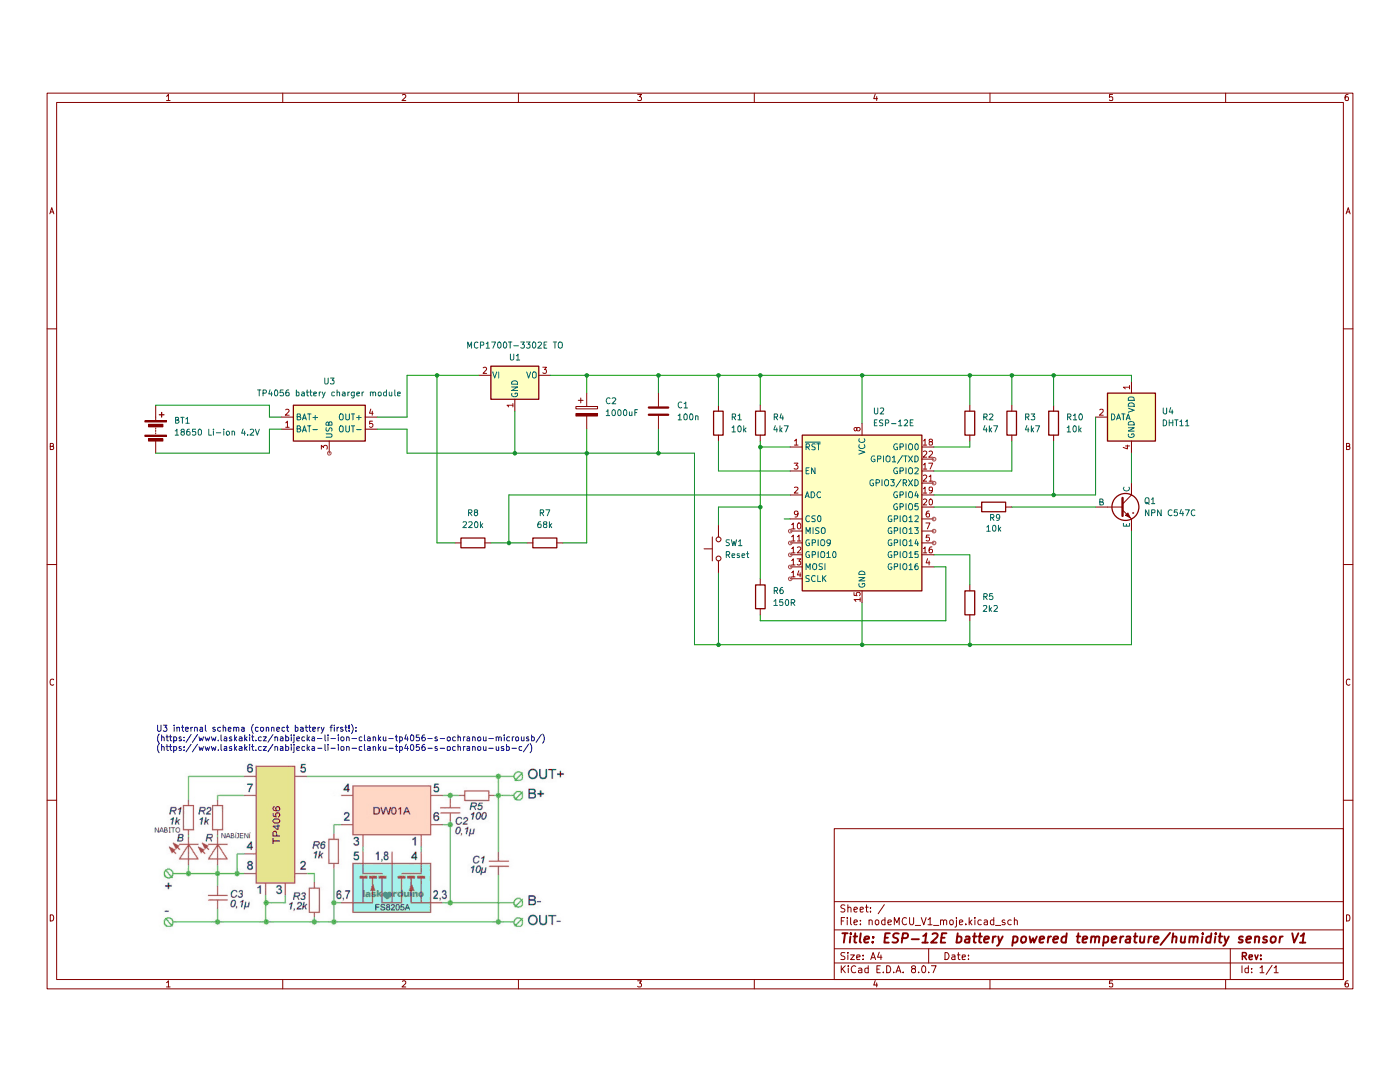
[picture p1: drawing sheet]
(kicad_sch
 (version 20231120)
 (generator "eeschema")
 (generator_version "8.0")
 (paper "A4")
 (title_block
  (title "ESP-12E battery powered temperature/humidity sensor V1"))
 (lib_symbols
  (symbol "Device:Battery"
   (pin_numbers hide)
   (pin_names
    (offset 0) hide) (exclude_from_sim no) (in_bom yes) (on_board yes)
   (property "Reference" "BT" (at 2.54 2.54 0) (effects (font (size 1.27 1.27)) (justify left)))
   (property "Value" "Battery" (at 2.54 0 0) (effects (font (size 1.27 1.27)) (justify left)))
   (property "Footprint" "" (at 0 1.524 90) (effects (font (size 1.27 1.27)) (hide yes)))
   (property "Datasheet" "~" (at 0 1.524 90) (effects (font (size 1.27 1.27)) (hide yes)))
   (property "Description" "Multiple-cell battery" (at 0 0 0) (effects (font (size 1.27 1.27)) (hide yes)))
   (symbol "Battery_0_1"
    (rectangle (start -2.286 -1.27) (end 2.286 -1.524) (stroke (width 0) (type default)) (fill (type outline)))
    (rectangle (start -2.286 1.778) (end 2.286 1.524) (stroke (width 0) (type default)) (fill (type outline)))
    (rectangle (start -1.524 -2.032) (end 1.524 -2.54) (stroke (width 0) (type default)) (fill (type outline)))
    (rectangle (start -1.524 1.016) (end 1.524 0.508) (stroke (width 0) (type default)) (fill (type outline)))
    (polyline (pts (xy 0 -1.016) (xy 0 -0.762)) (stroke (width 0) (type default)) (fill (type none)))
    (polyline (pts (xy 0 -0.508) (xy 0 -0.254)) (stroke (width 0) (type default)) (fill (type none)))
    (polyline (pts (xy 0 0) (xy 0 0.254)) (stroke (width 0) (type default)) (fill (type none)))
    (polyline (pts (xy 0 1.778) (xy 0 2.54)) (stroke (width 0) (type default)) (fill (type none)))
    (polyline (pts (xy 0.762 3.048) (xy 1.778 3.048)) (stroke (width 0.254) (type default)) (fill (type none)))
    (polyline (pts (xy 1.27 3.556) (xy 1.27 2.54)) (stroke (width 0.254) (type default)) (fill (type none))))
   (symbol "Battery_1_1"
    (pin passive line (at 0 5.08 270) (length 2.54) (name "+" (effects (font (size 1.27 1.27)))) (number "1" (effects (font (size 1.27 1.27)))))
    (pin passive line (at 0 -5.08 90) (length 2.54) (name "-" (effects (font (size 1.27 1.27)))) (number "2" (effects (font (size 1.27 1.27)))))))
  (symbol "Device:C"
   (pin_numbers hide)
   (pin_names
    (offset 0.254)) (exclude_from_sim no) (in_bom yes) (on_board yes)
   (property "Reference" "C" (at 0.635 2.54 0) (effects (font (size 1.27 1.27)) (justify left)))
   (property "Value" "C" (at 0.635 -2.54 0) (effects (font (size 1.27 1.27)) (justify left)))
   (property "Footprint" "" (at 0.9652 -3.81 0) (effects (font (size 1.27 1.27)) (hide yes)))
   (property "Datasheet" "~" (at 0 0 0) (effects (font (size 1.27 1.27)) (hide yes)))
   (property "Description" "Unpolarized capacitor" (at 0 0 0) (effects (font (size 1.27 1.27)) (hide yes)))
   (symbol "C_0_1"
    (polyline (pts (xy -2.032 -0.762) (xy 2.032 -0.762)) (stroke (width 0.508) (type default)) (fill (type none)))
    (polyline (pts (xy -2.032 0.762) (xy 2.032 0.762)) (stroke (width 0.508) (type default)) (fill (type none))))
   (symbol "C_1_1"
    (pin passive line (at 0 3.81 270) (length 2.794) (name "~" (effects (font (size 1.27 1.27)))) (number "1" (effects (font (size 1.27 1.27)))))
    (pin passive line (at 0 -3.81 90) (length 2.794) (name "~" (effects (font (size 1.27 1.27)))) (number "2" (effects (font (size 1.27 1.27)))))))
  (symbol "Device:C_Polarized"
   (pin_numbers hide)
   (pin_names
    (offset 0.254)) (exclude_from_sim no) (in_bom yes) (on_board yes)
   (property "Reference" "C" (at 0.635 2.54 0) (effects (font (size 1.27 1.27)) (justify left)))
   (property "Value" "C_Polarized" (at 0.635 -2.54 0) (effects (font (size 1.27 1.27)) (justify left)))
   (property "Footprint" "" (at 0.9652 -3.81 0) (effects (font (size 1.27 1.27)) (hide yes)))
   (property "Datasheet" "~" (at 0 0 0) (effects (font (size 1.27 1.27)) (hide yes)))
   (property "Description" "Polarized capacitor" (at 0 0 0) (effects (font (size 1.27 1.27)) (hide yes)))
   (symbol "C_Polarized_0_1"
    (rectangle (start -2.286 0.508) (end 2.286 1.016) (stroke (width 0) (type default)) (fill (type none)))
    (polyline (pts (xy -1.778 2.286) (xy -0.762 2.286)) (stroke (width 0) (type default)) (fill (type none)))
    (polyline (pts (xy -1.27 2.794) (xy -1.27 1.778)) (stroke (width 0) (type default)) (fill (type none)))
    (rectangle (start 2.286 -0.508) (end -2.286 -1.016) (stroke (width 0) (type default)) (fill (type outline))))
   (symbol "C_Polarized_1_1"
    (pin passive line (at 0 3.81 270) (length 2.794) (name "~" (effects (font (size 1.27 1.27)))) (number "1" (effects (font (size 1.27 1.27)))))
    (pin passive line (at 0 -3.81 90) (length 2.794) (name "~" (effects (font (size 1.27 1.27)))) (number "2" (effects (font (size 1.27 1.27)))))))
  (symbol "Device:R"
   (pin_numbers hide)
   (pin_names
    (offset 0)) (exclude_from_sim no) (in_bom yes) (on_board yes)
   (property "Reference" "R" (at 2.032 0 90) (effects (font (size 1.27 1.27))))
   (property "Value" "R" (at 0 0 90) (effects (font (size 1.27 1.27))))
   (property "Footprint" "" (at -1.778 0 90) (effects (font (size 1.27 1.27)) (hide yes)))
   (property "Datasheet" "~" (at 0 0 0) (effects (font (size 1.27 1.27)) (hide yes)))
   (property "Description" "Resistor" (at 0 0 0) (effects (font (size 1.27 1.27)) (hide yes)))
   (symbol "R_0_1"
    (rectangle (start -1.016 -2.54) (end 1.016 2.54) (stroke (width 0.254) (type default)) (fill (type none))))
   (symbol "R_1_1"
    (pin passive line (at 0 3.81 270) (length 1.27) (name "~" (effects (font (size 1.27 1.27)))) (number "1" (effects (font (size 1.27 1.27)))))
    (pin passive line (at 0 -3.81 90) (length 1.27) (name "~" (effects (font (size 1.27 1.27)))) (number "2" (effects (font (size 1.27 1.27)))))))
  (symbol "RF_Module:ESP-12E" (exclude_from_sim no) (in_bom yes) (on_board yes)
   (property "Reference" "U" (at -12.7 19.05 0) (effects (font (size 1.27 1.27)) (justify left)))
   (property "Value" "ESP-12E" (at 12.7 19.05 0) (effects (font (size 1.27 1.27)) (justify right)))
   (property "Footprint" "RF_Module:ESP-12E" (at 0 0 0) (effects (font (size 1.27 1.27)) (hide yes)))
   (property "Datasheet" "http://wiki.ai-thinker.com/_media/esp8266/esp8266_series_modules_user_manual_v1.1.pdf" (at -8.89 2.54 0) (effects (font (size 1.27 1.27)) (hide yes)))
   (property "Description" "802.11 b/g/n Wi-Fi Module" (at 0 0 0) (effects (font (size 1.27 1.27)) (hide yes)))
   (symbol "ESP-12E_0_1"
    (rectangle (start -12.7 17.78) (end 12.7 -15.24) (stroke (width 0.254) (type default)) (fill (type background))))
   (symbol "ESP-12E_1_1"
    (pin input line (at -15.24 15.24 0) (length 2.54) (name "~{RST}" (effects (font (size 1.27 1.27)))) (number "1" (effects (font (size 1.27 1.27)))))
    (pin bidirectional line (at -15.24 -2.54 0) (length 2.54) (name "MISO" (effects (font (size 1.27 1.27)))) (number "10" (effects (font (size 1.27 1.27)))))
    (pin bidirectional line (at -15.24 -5.08 0) (length 2.54) (name "GPIO9" (effects (font (size 1.27 1.27)))) (number "11" (effects (font (size 1.27 1.27)))))
    (pin bidirectional line (at -15.24 -7.62 0) (length 2.54) (name "GPIO10" (effects (font (size 1.27 1.27)))) (number "12" (effects (font (size 1.27 1.27)))))
    (pin bidirectional line (at -15.24 -10.16 0) (length 2.54) (name "MOSI" (effects (font (size 1.27 1.27)))) (number "13" (effects (font (size 1.27 1.27)))))
    (pin bidirectional line (at -15.24 -12.7 0) (length 2.54) (name "SCLK" (effects (font (size 1.27 1.27)))) (number "14" (effects (font (size 1.27 1.27)))))
    (pin power_in line (at 0 -17.78 90) (length 2.54) (name "GND" (effects (font (size 1.27 1.27)))) (number "15" (effects (font (size 1.27 1.27)))))
    (pin bidirectional line (at 15.24 -7.62 180) (length 2.54) (name "GPIO15" (effects (font (size 1.27 1.27)))) (number "16" (effects (font (size 1.27 1.27)))))
    (pin bidirectional line (at 15.24 10.16 180) (length 2.54) (name "GPIO2" (effects (font (size 1.27 1.27)))) (number "17" (effects (font (size 1.27 1.27)))))
    (pin bidirectional line (at 15.24 15.24 180) (length 2.54) (name "GPIO0" (effects (font (size 1.27 1.27)))) (number "18" (effects (font (size 1.27 1.27)))))
    (pin bidirectional line (at 15.24 5.08 180) (length 2.54) (name "GPIO4" (effects (font (size 1.27 1.27)))) (number "19" (effects (font (size 1.27 1.27)))))
    (pin input line (at -15.24 5.08 0) (length 2.54) (name "ADC" (effects (font (size 1.27 1.27)))) (number "2" (effects (font (size 1.27 1.27)))))
    (pin bidirectional line (at 15.24 2.54 180) (length 2.54) (name "GPIO5" (effects (font (size 1.27 1.27)))) (number "20" (effects (font (size 1.27 1.27)))))
    (pin bidirectional line (at 15.24 7.62 180) (length 2.54) (name "GPIO3/RXD" (effects (font (size 1.27 1.27)))) (number "21" (effects (font (size 1.27 1.27)))))
    (pin bidirectional line (at 15.24 12.7 180) (length 2.54) (name "GPIO1/TXD" (effects (font (size 1.27 1.27)))) (number "22" (effects (font (size 1.27 1.27)))))
    (pin input line (at -15.24 10.16 0) (length 2.54) (name "EN" (effects (font (size 1.27 1.27)))) (number "3" (effects (font (size 1.27 1.27)))))
    (pin bidirectional line (at 15.24 -10.16 180) (length 2.54) (name "GPIO16" (effects (font (size 1.27 1.27)))) (number "4" (effects (font (size 1.27 1.27)))))
    (pin bidirectional line (at 15.24 -5.08 180) (length 2.54) (name "GPIO14" (effects (font (size 1.27 1.27)))) (number "5" (effects (font (size 1.27 1.27)))))
    (pin bidirectional line (at 15.24 0 180) (length 2.54) (name "GPIO12" (effects (font (size 1.27 1.27)))) (number "6" (effects (font (size 1.27 1.27)))))
    (pin bidirectional line (at 15.24 -2.54 180) (length 2.54) (name "GPIO13" (effects (font (size 1.27 1.27)))) (number "7" (effects (font (size 1.27 1.27)))))
    (pin power_in line (at 0 20.32 270) (length 2.54) (name "VCC" (effects (font (size 1.27 1.27)))) (number "8" (effects (font (size 1.27 1.27)))))
    (pin input line (at -15.24 0 0) (length 2.54) (name "CS0" (effects (font (size 1.27 1.27)))) (number "9" (effects (font (size 1.27 1.27)))))))
  (symbol "Regulator_Linear:MCP1700x-330xxTO"
   (pin_names
    (offset 0.254)) (exclude_from_sim no) (in_bom yes) (on_board yes)
   (property "Reference" "U" (at -3.81 -3.175 0) (effects (font (size 1.27 1.27))))
   (property "Value" "MCP1700x-330xxTO" (at 0 -3.175 0) (effects (font (size 1.27 1.27)) (justify left)))
   (property "Footprint" "Package_TO_SOT_THT:TO-92_Inline" (at 0 -5.08 0) (effects (font (size 1.27 1.27)
    (italic yes)) (hide yes)))
   (property "Datasheet" "http://ww1.microchip.com/downloads/en/DeviceDoc/20001826D.pdf" (at 0 0 0) (effects (font (size 1.27 1.27)) (hide yes)))
   (property "Description" "250mA Low Quiscent Current LDO, 3.3V output, TO-92" (at 0 0 0) (effects (font (size 1.27 1.27)) (hide yes)))
   (symbol "MCP1700x-330xxTO_0_1"
    (rectangle (start -5.08 5.08) (end 5.08 -1.905) (stroke (width 0.254) (type default)) (fill (type background))))
   (symbol "MCP1700x-330xxTO_1_1"
    (pin power_in line (at 0 7.62 270) (length 2.54) (name "GND" (effects (font (size 1.27 1.27)))) (number "1" (effects (font (size 1.27 1.27)))))
    (pin power_in line (at -7.62 0 0) (length 2.54) (name "VI" (effects (font (size 1.27 1.27)))) (number "2" (effects (font (size 1.27 1.27)))))
    (pin power_out line (at 7.62 0 180) (length 2.54) (name "VO" (effects (font (size 1.27 1.27)))) (number "3" (effects (font (size 1.27 1.27)))))))
  (symbol "Sensor:DHT11" (exclude_from_sim no) (in_bom yes) (on_board yes)
   (property "Reference" "U" (at -3.81 6.35 0) (effects (font (size 1.27 1.27))))
   (property "Value" "DHT11" (at 3.81 6.35 0) (effects (font (size 1.27 1.27))))
   (property "Footprint" "Sensor:Aosong_DHT11_5.5x12.0_P2.54mm" (at 0 -10.16 0) (effects (font (size 1.27 1.27)) (hide yes)))
   (property "Datasheet" "http://akizukidenshi.com/download/ds/aosong/DHT11.pdf" (at 3.81 6.35 0) (effects (font (size 1.27 1.27)) (hide yes)))
   (property "Description" "3.3V to 5.5V, temperature and humidity module, DHT11" (at 0 0 0) (effects (font (size 1.27 1.27)) (hide yes)))
   (symbol "DHT11_0_1"
    (rectangle (start -5.08 5.08) (end 5.08 -5.08) (stroke (width 0.254) (type default)) (fill (type background))))
   (symbol "DHT11_1_1"
    (pin power_in line (at 0 7.62 270) (length 2.54) (name "VDD" (effects (font (size 1.27 1.27)))) (number "1" (effects (font (size 1.27 1.27)))))
    (pin bidirectional line (at 7.62 0 180) (length 2.54) (name "DATA" (effects (font (size 1.27 1.27)))) (number "2" (effects (font (size 1.27 1.27)))))
    (pin no_connect line (at -5.08 0 0) (length 2.54) hide (name "NC" (effects (font (size 1.27 1.27)))) (number "3" (effects (font (size 1.27 1.27)))))
    (pin power_in line (at 0 -7.62 90) (length 2.54) (name "GND" (effects (font (size 1.27 1.27)))) (number "4" (effects (font (size 1.27 1.27)))))))
  (symbol "Simulation_SPICE:NPN"
   (pin_numbers hide)
   (pin_names
    (offset 0)) (exclude_from_sim no) (in_bom yes) (on_board yes)
   (property "Reference" "Q" (at -2.54 7.62 0) (effects (font (size 1.27 1.27))))
   (property "Value" "NPN" (at -2.54 5.08 0) (effects (font (size 1.27 1.27))))
   (property "Footprint" "" (at 63.5 0 0) (effects (font (size 1.27 1.27)) (hide yes)))
   (property "Datasheet" "https://ngspice.sourceforge.io/docs/ngspice-html-manual/manual.xhtml#cha_BJTs" (at 63.5 0 0) (effects (font (size 1.27 1.27)) (hide yes)))
   (property "Description" "Bipolar transistor symbol for simulation only, substrate tied to the emitter" (at 0 0 0) (effects (font (size 1.27 1.27)) (hide yes)))
   (property "Sim.Device" "NPN" (at 0 0 0) (effects (font (size 1.27 1.27)) (hide yes)))
   (property "Sim.Type" "GUMMELPOON" (at 0 0 0) (effects (font (size 1.27 1.27)) (hide yes)))
   (property "Sim.Pins" "1=C 2=B 3=E" (at 0 0 0) (effects (font (size 1.27 1.27)) (hide yes)))
   (symbol "NPN_0_1"
    (polyline (pts (xy -2.54 0) (xy 0.635 0)) (stroke (width 0.1524) (type default)) (fill (type none)))
    (polyline (pts (xy 0.635 0.635) (xy 2.54 2.54)) (stroke (width 0) (type default)) (fill (type none)))
    (polyline (pts (xy 2.794 -1.27) (xy 2.794 -1.27)) (stroke (width 0.1524) (type default)) (fill (type none)))
    (polyline (pts (xy 2.794 -1.27) (xy 2.794 -1.27)) (stroke (width 0.1524) (type default)) (fill (type none)))
    (polyline (pts (xy 0.635 -0.635) (xy 2.54 -2.54) (xy 2.54 -2.54)) (stroke (width 0) (type default)) (fill (type none)))
    (polyline (pts (xy 0.635 1.905) (xy 0.635 -1.905) (xy 0.635 -1.905)) (stroke (width 0.508) (type default)) (fill (type none)))
    (polyline (pts (xy 1.27 -1.778) (xy 1.778 -1.27) (xy 2.286 -2.286) (xy 1.27 -1.778) (xy 1.27 -1.778)) (stroke (width 0) (type default)) (fill (type outline)))
    (circle (center 1.27 0) (radius 2.8194) (stroke (width 0.254) (type default)) (fill (type none))))
   (symbol "NPN_1_1"
    (pin open_collector line (at 2.54 5.08 270) (length 2.54) (name "C" (effects (font (size 1.27 1.27)))) (number "1" (effects (font (size 1.27 1.27)))))
    (pin input line (at -5.08 0 0) (length 2.54) (name "B" (effects (font (size 1.27 1.27)))) (number "2" (effects (font (size 1.27 1.27)))))
    (pin open_emitter line (at 2.54 -5.08 90) (length 2.54) (name "E" (effects (font (size 1.27 1.27)))) (number "3" (effects (font (size 1.27 1.27)))))))
  (symbol "Switch:SW_Push"
   (pin_numbers hide)
   (pin_names
    (offset 1.016) hide) (exclude_from_sim no) (in_bom yes) (on_board yes)
   (property "Reference" "SW" (at 1.27 2.54 0) (effects (font (size 1.27 1.27)) (justify left)))
   (property "Value" "SW_Push" (at 0 -1.524 0) (effects (font (size 1.27 1.27))))
   (property "Footprint" "" (at 0 5.08 0) (effects (font (size 1.27 1.27)) (hide yes)))
   (property "Datasheet" "~" (at 0 5.08 0) (effects (font (size 1.27 1.27)) (hide yes)))
   (property "Description" "Push button switch, generic, two pins" (at 0 0 0) (effects (font (size 1.27 1.27)) (hide yes)))
   (symbol "SW_Push_0_1"
    (circle (center -2.032 0) (radius 0.508) (stroke (width 0) (type default)) (fill (type none)))
    (polyline (pts (xy 0 1.27) (xy 0 3.048)) (stroke (width 0) (type default)) (fill (type none)))
    (polyline (pts (xy 2.54 1.27) (xy -2.54 1.27)) (stroke (width 0) (type default)) (fill (type none)))
    (circle (center 2.032 0) (radius 0.508) (stroke (width 0) (type default)) (fill (type none)))
    (pin passive line (at -5.08 0 0) (length 2.54) (name "1" (effects (font (size 1.27 1.27)))) (number "1" (effects (font (size 1.27 1.27)))))
    (pin passive line (at 5.08 0 180) (length 2.54) (name "2" (effects (font (size 1.27 1.27)))) (number "2" (effects (font (size 1.27 1.27)))))))
  (symbol "modules:TP4056 battery charger module" (exclude_from_sim no) (in_bom yes) (on_board yes)
   (property "Reference" "U" (at 0 7.62 0) (effects (font (size 1.27 1.27))))
   (property "Value" "TP4056 battery charger module" (at 0 5.08 0) (effects (font (size 1.27 1.27))))
   (property "Footprint" "" (at -2.54 2.54 0) (effects (font (size 1.27 1.27)) (hide yes)))
   (property "Datasheet" "" (at 13.97 10.16 0) (effects (font (size 1.27 1.27)) (hide yes)))
   (property "Description" "" (at 0.254 -14.986 0) (effects (font (size 1.27 1.27)) (hide yes)))
   (symbol "TP4056 battery charger module_1_1"
    (rectangle (start -7.62 2.54) (end 7.62 -5.08) (stroke (width 0.254) (type default)) (fill (type background)))
    (pin input line (at -10.16 -2.54 0) (length 2.54) (name "BAT-" (effects (font (size 1.27 1.27)))) (number "1" (effects (font (size 1.27 1.27)))))
    (pin power_in line (at -10.16 0 0) (length 2.54) (name "BAT+" (effects (font (size 1.27 1.27)))) (number "2" (effects (font (size 1.27 1.27)))))
    (pin power_in line (at 0 -7.62 90) (length 2.54) (name "USB" (effects (font (size 1.27 1.27)))) (number "3" (effects (font (size 1.27 1.27)))))
    (pin power_out line (at 10.16 0 180) (length 2.54) (name "OUT+" (effects (font (size 1.27 1.27)))) (number "4" (effects (font (size 1.27 1.27)))))
    (pin power_out line (at 10.16 -2.54 180) (length 2.54) (name "OUT-" (effects (font (size 1.27 1.27)))) (number "5" (effects (font (size 1.27 1.27))))))))
 (junction
  (at 182.88 69.85)
  (diameter 0)
  (color 0 0 0 0))
 (junction
  (at 161.29 97.79)
  (diameter 0)
  (color 0 0 0 0))
 (junction
  (at 152.4 69.85)
  (diameter 0)
  (color 0 0 0 0))
 (junction
  (at 139.7 69.85)
  (diameter 0)
  (color 0 0 0 0))
 (junction
  (at 92.71 69.85)
  (diameter 0)
  (color 0 0 0 0))
 (junction
  (at 223.52 95.25)
  (diameter 0)
  (color 0 0 0 0))
 (junction
  (at 161.29 85.09)
  (diameter 0)
  (color 0 0 0 0))
 (junction
  (at 161.29 69.85)
  (diameter 0)
  (color 0 0 0 0))
 (junction
  (at 124.46 69.85)
  (diameter 0)
  (color 0 0 0 0))
 (junction
  (at 205.74 127)
  (diameter 0)
  (color 0 0 0 0))
 (junction
  (at 182.88 127)
  (diameter 0)
  (color 0 0 0 0))
 (junction
  (at 124.46 86.36)
  (diameter 0)
  (color 0 0 0 0))
 (junction
  (at 107.95 105.41)
  (diameter 0)
  (color 0 0 0 0))
 (junction
  (at 152.4 127)
  (diameter 0)
  (color 0 0 0 0))
 (junction
  (at 139.7 86.36)
  (diameter 0)
  (color 0 0 0 0))
 (junction
  (at 205.74 69.85)
  (diameter 0)
  (color 0 0 0 0))
 (junction
  (at 214.63 69.85)
  (diameter 0)
  (color 0 0 0 0))
 (junction
  (at 223.52 69.85)
  (diameter 0)
  (color 0 0 0 0))
 (junction
  (at 109.22 86.36)
  (diameter 0)
  (color 0 0 0 0))
 (wire
  (pts (xy 161.29 69.85) (xy 161.29 76.2))
  (stroke (width 0) (type default)))
 (wire
  (pts (xy 182.88 69.85) (xy 205.74 69.85))
  (stroke (width 0) (type default)))
 (wire
  (pts (xy 104.14 105.41) (xy 107.95 105.41))
  (stroke (width 0) (type default)))
 (wire
  (pts (xy 124.46 86.36) (xy 139.7 86.36))
  (stroke (width 0) (type default)))
 (wire
  (pts (xy 240.03 69.85) (xy 240.03 71.12))
  (stroke (width 0) (type default)))
 (wire
  (pts (xy 182.88 127) (xy 205.74 127))
  (stroke (width 0) (type default)))
 (wire
  (pts (xy 223.52 83.82) (xy 223.52 95.25))
  (stroke (width 0) (type default)))
 (wire
  (pts (xy 86.36 78.74) (xy 80.01 78.74))
  (stroke (width 0) (type default)))
 (wire
  (pts (xy 205.74 107.95) (xy 205.74 114.3))
  (stroke (width 0) (type default)))
 (wire
  (pts (xy 80.01 81.28) (xy 86.36 81.28))
  (stroke (width 0) (type default)))
 (wire
  (pts (xy 161.29 121.92) (xy 200.66 121.92))
  (stroke (width 0) (type default)))
 (wire
  (pts (xy 86.36 86.36) (xy 109.22 86.36))
  (stroke (width 0) (type default)))
 (wire
  (pts (xy 152.4 101.6) (xy 152.4 97.79))
  (stroke (width 0) (type default)))
 (wire
  (pts (xy 152.4 97.79) (xy 161.29 97.79))
  (stroke (width 0) (type default)))
 (wire
  (pts (xy 57.15 81.28) (xy 59.69 81.28))
  (stroke (width 0) (type default)))
 (wire
  (pts (xy 147.32 127) (xy 152.4 127))
  (stroke (width 0) (type default)))
 (wire
  (pts (xy 223.52 95.25) (xy 232.41 95.25))
  (stroke (width 0) (type default)))
 (wire
  (pts (xy 107.95 105.41) (xy 111.76 105.41))
  (stroke (width 0) (type default)))
 (wire
  (pts (xy 205.74 85.09) (xy 205.74 83.82))
  (stroke (width 0) (type default)))
 (wire
  (pts (xy 152.4 90.17) (xy 152.4 83.82))
  (stroke (width 0) (type default)))
 (wire
  (pts (xy 124.46 105.41) (xy 119.38 105.41))
  (stroke (width 0) (type default)))
 (wire
  (pts (xy 182.88 118.11) (xy 182.88 127))
  (stroke (width 0) (type default)))
 (wire
  (pts (xy 161.29 69.85) (xy 182.88 69.85))
  (stroke (width 0) (type default)))
 (wire
  (pts (xy 166.37 100.33) (xy 167.64 100.33))
  (stroke (width 0) (type default)))
 (wire
  (pts (xy 107.95 95.25) (xy 167.64 95.25))
  (stroke (width 0) (type default)))
 (wire
  (pts (xy 124.46 69.85) (xy 139.7 69.85))
  (stroke (width 0) (type default)))
 (wire
  (pts (xy 152.4 69.85) (xy 161.29 69.85))
  (stroke (width 0) (type default)))
 (wire
  (pts (xy 139.7 86.36) (xy 147.32 86.36))
  (stroke (width 0) (type default)))
 (wire
  (pts (xy 205.74 121.92) (xy 205.74 127))
  (stroke (width 0) (type default)))
 (wire
  (pts (xy 205.74 69.85) (xy 214.63 69.85))
  (stroke (width 0) (type default)))
 (wire
  (pts (xy 147.32 86.36) (xy 147.32 127))
  (stroke (width 0) (type default)))
 (wire
  (pts (xy 109.22 86.36) (xy 124.46 86.36))
  (stroke (width 0) (type default)))
 (wire
  (pts (xy 214.63 76.2) (xy 214.63 69.85))
  (stroke (width 0) (type default)))
 (wire
  (pts (xy 57.15 78.74) (xy 59.69 78.74))
  (stroke (width 0) (type default)))
 (wire
  (pts (xy 182.88 69.85) (xy 182.88 80.01))
  (stroke (width 0) (type default)))
 (wire
  (pts (xy 161.29 85.09) (xy 161.29 97.79))
  (stroke (width 0) (type default)))
 (wire
  (pts (xy 57.15 86.36) (xy 57.15 81.28))
  (stroke (width 0) (type default)))
 (wire
  (pts (xy 214.63 69.85) (xy 223.52 69.85))
  (stroke (width 0) (type default)))
 (wire
  (pts (xy 240.03 127) (xy 240.03 102.87))
  (stroke (width 0) (type default)))
 (wire
  (pts (xy 86.36 69.85) (xy 86.36 78.74))
  (stroke (width 0) (type default)))
 (wire
  (pts (xy 124.46 81.28) (xy 124.46 86.36))
  (stroke (width 0) (type default)))
 (wire
  (pts (xy 200.66 121.92) (xy 200.66 110.49))
  (stroke (width 0) (type default)))
 (wire
  (pts (xy 161.29 85.09) (xy 161.29 83.82))
  (stroke (width 0) (type default)))
 (wire
  (pts (xy 214.63 90.17) (xy 214.63 83.82))
  (stroke (width 0) (type default)))
 (wire
  (pts (xy 92.71 69.85) (xy 92.71 105.41))
  (stroke (width 0) (type default)))
 (wire
  (pts (xy 167.64 85.09) (xy 161.29 85.09))
  (stroke (width 0) (type default)))
 (wire
  (pts (xy 198.12 90.17) (xy 214.63 90.17))
  (stroke (width 0) (type default)))
 (wire
  (pts (xy 33.02 76.2) (xy 57.15 76.2))
  (stroke (width 0) (type default)))
 (wire
  (pts (xy 198.12 97.79) (xy 207.01 97.79))
  (stroke (width 0) (type default)))
 (wire
  (pts (xy 33.02 86.36) (xy 57.15 86.36))
  (stroke (width 0) (type default)))
 (wire
  (pts (xy 152.4 127) (xy 182.88 127))
  (stroke (width 0) (type default)))
 (wire
  (pts (xy 86.36 86.36) (xy 86.36 81.28))
  (stroke (width 0) (type default)))
 (wire
  (pts (xy 167.64 90.17) (xy 152.4 90.17))
  (stroke (width 0) (type default)))
 (wire
  (pts (xy 92.71 69.85) (xy 86.36 69.85))
  (stroke (width 0) (type default)))
 (wire
  (pts (xy 232.41 78.74) (xy 232.41 95.25))
  (stroke (width 0) (type default)))
 (wire
  (pts (xy 223.52 69.85) (xy 240.03 69.85))
  (stroke (width 0) (type default)))
 (wire
  (pts (xy 139.7 69.85) (xy 139.7 73.66))
  (stroke (width 0) (type default)))
 (wire
  (pts (xy 214.63 97.79) (xy 232.41 97.79))
  (stroke (width 0) (type default)))
 (wire
  (pts (xy 198.12 95.25) (xy 223.52 95.25))
  (stroke (width 0) (type default)))
 (wire
  (pts (xy 152.4 111.76) (xy 152.4 127))
  (stroke (width 0) (type default)))
 (wire
  (pts (xy 57.15 76.2) (xy 57.15 78.74))
  (stroke (width 0) (type default)))
 (wire
  (pts (xy 200.66 110.49) (xy 198.12 110.49))
  (stroke (width 0) (type default)))
 (wire
  (pts (xy 198.12 107.95) (xy 205.74 107.95))
  (stroke (width 0) (type default)))
 (wire
  (pts (xy 161.29 120.65) (xy 161.29 121.92))
  (stroke (width 0) (type default)))
 (wire
  (pts (xy 240.03 86.36) (xy 240.03 92.71))
  (stroke (width 0) (type default)))
 (wire
  (pts (xy 198.12 85.09) (xy 205.74 85.09))
  (stroke (width 0) (type default)))
 (wire
  (pts (xy 124.46 86.36) (xy 124.46 105.41))
  (stroke (width 0) (type default)))
 (wire
  (pts (xy 109.22 77.47) (xy 109.22 86.36))
  (stroke (width 0) (type default)))
 (wire
  (pts (xy 223.52 69.85) (xy 223.52 76.2))
  (stroke (width 0) (type default)))
 (wire
  (pts (xy 161.29 97.79) (xy 161.29 113.03))
  (stroke (width 0) (type default)))
 (wire
  (pts (xy 152.4 69.85) (xy 152.4 76.2))
  (stroke (width 0) (type default)))
 (wire
  (pts (xy 205.74 69.85) (xy 205.74 76.2))
  (stroke (width 0) (type default)))
 (wire
  (pts (xy 205.74 127) (xy 240.03 127))
  (stroke (width 0) (type default)))
 (wire
  (pts (xy 124.46 69.85) (xy 124.46 73.66))
  (stroke (width 0) (type default)))
 (wire
  (pts (xy 116.84 69.85) (xy 124.46 69.85))
  (stroke (width 0) (type default)))
 (wire
  (pts (xy 101.6 69.85) (xy 92.71 69.85))
  (stroke (width 0) (type default)))
 (wire
  (pts (xy 139.7 81.28) (xy 139.7 86.36))
  (stroke (width 0) (type default)))
 (wire
  (pts (xy 92.71 105.41) (xy 96.52 105.41))
  (stroke (width 0) (type default)))
 (wire
  (pts (xy 107.95 105.41) (xy 107.95 95.25))
  (stroke (width 0) (type default)))
 (wire
  (pts (xy 139.7 69.85) (xy 152.4 69.85))
  (stroke (width 0) (type default)))
 (image
  (at 77.47 170.18)
  (scale 0.443514)
  (data))
 (text "U3 internal schema (connect battery first!):\n(https://www.laskakit.cz/nabijecka-li-ion-clanku-tp4056-s-ochranou-microusb/)\n(https://www.laskakit.cz/nabijecka-li-ion-clanku-tp4056-s-ochranou-usb-c/)"
  (exclude_from_sim no)
  (at 33.02 147.066 0)
  (effects (font (size 1.27 1.27)) (justify left)))
 (symbol
  (lib_id "Device:C")
  (at 139.7 77.47 0)
  (unit 1)
  (exclude_from_sim no)
  (in_bom yes)
  (on_board yes)
  (dnp no)
  (fields_autoplaced yes)
  (property "Reference" "C1" (at 143.51 76.1999 0) (effects (font (size 1.27 1.27)) (justify left)))
  (property "Value" "100n" (at 143.51 78.7399 0) (effects (font (size 1.27 1.27)) (justify left)))
  (property "Footprint" "" (at 140.6652 81.28 0) (effects (font (size 1.27 1.27)) (hide yes)))
  (property "Datasheet" "~" (at 139.7 77.47 0) (effects (font (size 1.27 1.27)) (hide yes)))
  (property "Description" "Unpolarized capacitor" (at 139.7 77.47 0) (effects (font (size 1.27 1.27)) (hide yes)))
  (pin "1")
  (pin "2"))
 (symbol
  (lib_id "Device:Battery")
  (at 33.02 81.28 0)
  (unit 1)
  (exclude_from_sim no)
  (in_bom yes)
  (on_board yes)
  (dnp no)
  (fields_autoplaced yes)
  (property "Reference" "BT1" (at 36.83 79.4384 0) (effects (font (size 1.27 1.27)) (justify left)))
  (property "Value" "18650 Li-ion 4.2V" (at 36.83 81.9784 0) (effects (font (size 1.27 1.27)) (justify left)))
  (property "Footprint" "" (at 33.02 79.756 90) (effects (font (size 1.27 1.27)) (hide yes)))
  (property "Datasheet" "~" (at 33.02 79.756 90) (effects (font (size 1.27 1.27)) (hide yes)))
  (property "Description" "Multiple-cell battery" (at 33.02 81.28 0) (effects (font (size 1.27 1.27)) (hide yes)))
  (pin "1")
  (pin "2"))
 (symbol
  (lib_id "Device:R")
  (at 205.74 118.11 0)
  (unit 1)
  (exclude_from_sim no)
  (in_bom yes)
  (on_board yes)
  (dnp no)
  (fields_autoplaced yes)
  (property "Reference" "R5" (at 208.28 116.8399 0) (effects (font (size 1.27 1.27)) (justify left)))
  (property "Value" "2k2" (at 208.28 119.3799 0) (effects (font (size 1.27 1.27)) (justify left)))
  (property "Footprint" "" (at 203.962 118.11 90) (effects (font (size 1.27 1.27)) (hide yes)))
  (property "Datasheet" "~" (at 205.74 118.11 0) (effects (font (size 1.27 1.27)) (hide yes)))
  (property "Description" "Resistor" (at 205.74 118.11 0) (effects (font (size 1.27 1.27)) (hide yes)))
  (pin "1")
  (pin "2"))
 (symbol
  (lib_id "Regulator_Linear:MCP1700x-330xxTO")
  (at 109.22 69.85 0)
  (mirror x)
  (unit 1)
  (exclude_from_sim no)
  (in_bom yes)
  (on_board yes)
  (dnp no)
  (property "Reference" "U1" (at 109.22 66.04 0) (effects (font (size 1.27 1.27))))
  (property "Value" "MCP1700T-3302E TO" (at 109.22 63.5 0) (effects (font (size 1.27 1.27))))
  (property "Footprint" "Package_TO_SOT_THT:TO-92_Inline" (at 109.22 64.77 0) (effects (font (size 1.27 1.27)
    (italic yes)) (hide yes)))
  (property "Datasheet" "http://ww1.microchip.com/downloads/en/DeviceDoc/20001826D.pdf" (at 109.22 69.85 0) (effects (font (size 1.27 1.27)) (hide yes)))
  (property "Description" "250mA Low Quiscent Current LDO, 3.3V output, TO-92" (at 109.22 69.85 0) (effects (font (size 1.27 1.27)) (hide yes)))
  (pin "1")
  (pin "3")
  (pin "2"))
 (symbol
  (lib_id "Device:R")
  (at 214.63 80.01 0)
  (unit 1)
  (exclude_from_sim no)
  (in_bom yes)
  (on_board yes)
  (dnp no)
  (fields_autoplaced yes)
  (property "Reference" "R3" (at 217.17 78.7399 0) (effects (font (size 1.27 1.27)) (justify left)))
  (property "Value" "4k7" (at 217.17 81.2799 0) (effects (font (size 1.27 1.27)) (justify left)))
  (property "Footprint" "" (at 212.852 80.01 90) (effects (font (size 1.27 1.27)) (hide yes)))
  (property "Datasheet" "~" (at 214.63 80.01 0) (effects (font (size 1.27 1.27)) (hide yes)))
  (property "Description" "Resistor" (at 214.63 80.01 0) (effects (font (size 1.27 1.27)) (hide yes)))
  (pin "2")
  (pin "1"))
 (symbol
  (lib_id "Device:R")
  (at 152.4 80.01 0)
  (unit 1)
  (exclude_from_sim no)
  (in_bom yes)
  (on_board yes)
  (dnp no)
  (fields_autoplaced yes)
  (property "Reference" "R1" (at 154.94 78.7399 0) (effects (font (size 1.27 1.27)) (justify left)))
  (property "Value" "10k" (at 154.94 81.2799 0) (effects (font (size 1.27 1.27)) (justify left)))
  (property "Footprint" "" (at 150.622 80.01 90) (effects (font (size 1.27 1.27)) (hide yes)))
  (property "Datasheet" "~" (at 152.4 80.01 0) (effects (font (size 1.27 1.27)) (hide yes)))
  (property "Description" "Resistor" (at 152.4 80.01 0) (effects (font (size 1.27 1.27)) (hide yes)))
  (pin "1")
  (pin "2"))
 (symbol
  (lib_id "Device:R")
  (at 161.29 116.84 0)
  (unit 1)
  (exclude_from_sim no)
  (in_bom yes)
  (on_board yes)
  (dnp no)
  (fields_autoplaced yes)
  (property "Reference" "R6" (at 163.83 115.5699 0) (effects (font (size 1.27 1.27)) (justify left)))
  (property "Value" "150R" (at 163.83 118.1099 0) (effects (font (size 1.27 1.27)) (justify left)))
  (property "Footprint" "" (at 159.512 116.84 90) (effects (font (size 1.27 1.27)) (hide yes)))
  (property "Datasheet" "~" (at 161.29 116.84 0) (effects (font (size 1.27 1.27)) (hide yes)))
  (property "Description" "Resistor" (at 161.29 116.84 0) (effects (font (size 1.27 1.27)) (hide yes)))
  (pin "1")
  (pin "2"))
 (symbol
  (lib_id "Device:R")
  (at 223.52 80.01 0)
  (unit 1)
  (exclude_from_sim no)
  (in_bom yes)
  (on_board yes)
  (dnp no)
  (fields_autoplaced yes)
  (property "Reference" "R10" (at 226.06 78.7399 0) (effects (font (size 1.27 1.27)) (justify left)))
  (property "Value" "10k" (at 226.06 81.2799 0) (effects (font (size 1.27 1.27)) (justify left)))
  (property "Footprint" "" (at 221.742 80.01 90) (effects (font (size 1.27 1.27)) (hide yes)))
  (property "Datasheet" "~" (at 223.52 80.01 0) (effects (font (size 1.27 1.27)) (hide yes)))
  (property "Description" "Resistor" (at 223.52 80.01 0) (effects (font (size 1.27 1.27)) (hide yes)))
  (pin "2")
  (pin "1"))
 (symbol
  (lib_id "RF_Module:ESP-12E")
  (at 182.88 100.33 0)
  (unit 1)
  (exclude_from_sim no)
  (in_bom yes)
  (on_board yes)
  (dnp no)
  (fields_autoplaced yes)
  (property "Reference" "U2" (at 185.0741 77.47 0) (effects (font (size 1.27 1.27)) (justify left)))
  (property "Value" "ESP-12E" (at 185.0741 80.01 0) (effects (font (size 1.27 1.27)) (justify left)))
  (property "Footprint" "RF_Module:ESP-12E" (at 182.88 100.33 0) (effects (font (size 1.27 1.27)) (hide yes)))
  (property "Datasheet" "http://wiki.ai-thinker.com/_media/esp8266/esp8266_series_modules_user_manual_v1.1.pdf" (at 173.99 97.79 0) (effects (font (size 1.27 1.27)) (hide yes)))
  (property "Description" "802.11 b/g/n Wi-Fi Module" (at 182.88 100.33 0) (effects (font (size 1.27 1.27)) (hide yes)))
  (pin "9")
  (pin "11")
  (pin "2")
  (pin "17")
  (pin "1")
  (pin "7")
  (pin "8")
  (pin "15")
  (pin "6")
  (pin "19")
  (pin "18")
  (pin "21")
  (pin "10")
  (pin "3")
  (pin "12")
  (pin "5")
  (pin "16")
  (pin "20")
  (pin "14")
  (pin "13")
  (pin "22")
  (pin "4"))
 (symbol
  (lib_id "Switch:SW_Push")
  (at 152.4 106.68 90)
  (unit 1)
  (exclude_from_sim no)
  (in_bom yes)
  (on_board yes)
  (dnp no)
  (fields_autoplaced yes)
  (property "Reference" "SW1" (at 153.67 105.4099 90) (effects (font (size 1.27 1.27)) (justify right)))
  (property "Value" "Reset" (at 153.67 107.9499 90) (effects (font (size 1.27 1.27)) (justify right)))
  (property "Footprint" "" (at 147.32 106.68 0) (effects (font (size 1.27 1.27)) (hide yes)))
  (property "Datasheet" "~" (at 147.32 106.68 0) (effects (font (size 1.27 1.27)) (hide yes)))
  (property "Description" "Push button switch, generic, two pins" (at 152.4 106.68 0) (effects (font (size 1.27 1.27)) (hide yes)))
  (pin "2")
  (pin "1"))
 (symbol
  (lib_id "Simulation_SPICE:NPN")
  (at 237.49 97.79 0)
  (unit 1)
  (exclude_from_sim no)
  (in_bom yes)
  (on_board yes)
  (dnp no)
  (fields_autoplaced yes)
  (property "Reference" "Q1" (at 242.57 96.5199 0) (effects (font (size 1.27 1.27)) (justify left)))
  (property "Value" "NPN C547C" (at 242.57 99.0599 0) (effects (font (size 1.27 1.27)) (justify left)))
  (property "Footprint" "" (at 300.99 97.79 0) (effects (font (size 1.27 1.27)) (hide yes)))
  (property "Datasheet" "https://ngspice.sourceforge.io/docs/ngspice-html-manual/manual.xhtml#cha_BJTs" (at 300.99 97.79 0) (effects (font (size 1.27 1.27)) (hide yes)))
  (property "Description" "Bipolar transistor symbol for simulation only, substrate tied to the emitter" (at 237.49 97.79 0) (effects (font (size 1.27 1.27)) (hide yes)))
  (property "Sim.Device" "NPN" (at 237.49 97.79 0) (effects (font (size 1.27 1.27)) (hide yes)))
  (property "Sim.Type" "GUMMELPOON" (at 237.49 97.79 0) (effects (font (size 1.27 1.27)) (hide yes)))
  (property "Sim.Pins" "1=C 2=B 3=E" (at 237.49 97.79 0) (effects (font (size 1.27 1.27)) (hide yes)))
  (pin "3")
  (pin "2")
  (pin "1"))
 (symbol
  (lib_id "Device:R")
  (at 161.29 80.01 0)
  (unit 1)
  (exclude_from_sim no)
  (in_bom yes)
  (on_board yes)
  (dnp no)
  (fields_autoplaced yes)
  (property "Reference" "R4" (at 163.83 78.7399 0) (effects (font (size 1.27 1.27)) (justify left)))
  (property "Value" "4k7" (at 163.83 81.2799 0) (effects (font (size 1.27 1.27)) (justify left)))
  (property "Footprint" "" (at 159.512 80.01 90) (effects (font (size 1.27 1.27)) (hide yes)))
  (property "Datasheet" "~" (at 161.29 80.01 0) (effects (font (size 1.27 1.27)) (hide yes)))
  (property "Description" "Resistor" (at 161.29 80.01 0) (effects (font (size 1.27 1.27)) (hide yes)))
  (pin "2")
  (pin "1"))
 (symbol
  (lib_id "Device:R")
  (at 115.57 105.41 90)
  (unit 1)
  (exclude_from_sim no)
  (in_bom yes)
  (on_board yes)
  (dnp no)
  (fields_autoplaced yes)
  (property "Reference" "R7" (at 115.57 99.06 90) (effects (font (size 1.27 1.27))))
  (property "Value" "68k" (at 115.57 101.6 90) (effects (font (size 1.27 1.27))))
  (property "Footprint" "" (at 115.57 107.188 90) (effects (font (size 1.27 1.27)) (hide yes)))
  (property "Datasheet" "~" (at 115.57 105.41 0) (effects (font (size 1.27 1.27)) (hide yes)))
  (property "Description" "Resistor" (at 115.57 105.41 0) (effects (font (size 1.27 1.27)) (hide yes)))
  (pin "1")
  (pin "2"))
 (symbol
  (lib_id "Sensor:DHT11")
  (at 240.03 78.74 0)
  (mirror y)
  (unit 1)
  (exclude_from_sim no)
  (in_bom yes)
  (on_board yes)
  (dnp no)
  (property "Reference" "U4" (at 246.38 77.4699 0) (effects (font (size 1.27 1.27)) (justify right)))
  (property "Value" "DHT11" (at 246.38 80.0099 0) (effects (font (size 1.27 1.27)) (justify right)))
  (property "Footprint" "Sensor:Aosong_DHT11_5.5x12.0_P2.54mm" (at 240.03 88.9 0) (effects (font (size 1.27 1.27)) (hide yes)))
  (property "Datasheet" "http://akizukidenshi.com/download/ds/aosong/DHT11.pdf" (at 236.22 72.39 0) (effects (font (size 1.27 1.27)) (hide yes)))
  (property "Description" "3.3V to 5.5V, temperature and humidity module, DHT11" (at 240.03 78.74 0) (effects (font (size 1.27 1.27)) (hide yes)))
  (pin "4")
  (pin "3")
  (pin "2")
  (pin "1"))
 (symbol
  (lib_id "Device:R")
  (at 100.33 105.41 90)
  (unit 1)
  (exclude_from_sim no)
  (in_bom yes)
  (on_board yes)
  (dnp no)
  (fields_autoplaced yes)
  (property "Reference" "R8" (at 100.33 99.06 90) (effects (font (size 1.27 1.27))))
  (property "Value" "220k" (at 100.33 101.6 90) (effects (font (size 1.27 1.27))))
  (property "Footprint" "" (at 100.33 107.188 90) (effects (font (size 1.27 1.27)) (hide yes)))
  (property "Datasheet" "~" (at 100.33 105.41 0) (effects (font (size 1.27 1.27)) (hide yes)))
  (property "Description" "Resistor" (at 100.33 105.41 0) (effects (font (size 1.27 1.27)) (hide yes)))
  (pin "2")
  (pin "1"))
 (symbol
  (lib_id "Device:C_Polarized")
  (at 124.46 77.47 0)
  (unit 1)
  (exclude_from_sim no)
  (in_bom yes)
  (on_board yes)
  (dnp no)
  (fields_autoplaced yes)
  (property "Reference" "C2" (at 128.27 75.3109 0) (effects (font (size 1.27 1.27)) (justify left)))
  (property "Value" "1000uF" (at 128.27 77.8509 0) (effects (font (size 1.27 1.27)) (justify left)))
  (property "Footprint" "" (at 125.4252 81.28 0) (effects (font (size 1.27 1.27)) (hide yes)))
  (property "Datasheet" "~" (at 124.46 77.47 0) (effects (font (size 1.27 1.27)) (hide yes)))
  (property "Description" "Polarized capacitor" (at 124.46 77.47 0) (effects (font (size 1.27 1.27)) (hide yes)))
  (pin "2")
  (pin "1"))
 (symbol
  (lib_id "Device:R")
  (at 210.82 97.79 90)
  (unit 1)
  (exclude_from_sim no)
  (in_bom yes)
  (on_board yes)
  (dnp no)
  (property "Reference" "R9" (at 211.074 100.076 90) (effects (font (size 1.27 1.27))))
  (property "Value" "10k" (at 210.82 102.362 90) (effects (font (size 1.27 1.27))))
  (property "Footprint" "" (at 210.82 99.568 90) (effects (font (size 1.27 1.27)) (hide yes)))
  (property "Datasheet" "~" (at 210.82 97.79 0) (effects (font (size 1.27 1.27)) (hide yes)))
  (property "Description" "Resistor" (at 210.82 97.79 0) (effects (font (size 1.27 1.27)) (hide yes)))
  (pin "1")
  (pin "2"))
 (symbol
  (lib_id "Device:R")
  (at 205.74 80.01 0)
  (unit 1)
  (exclude_from_sim no)
  (in_bom yes)
  (on_board yes)
  (dnp no)
  (fields_autoplaced yes)
  (property "Reference" "R2" (at 208.28 78.7399 0) (effects (font (size 1.27 1.27)) (justify left)))
  (property "Value" "4k7" (at 208.28 81.2799 0) (effects (font (size 1.27 1.27)) (justify left)))
  (property "Footprint" "" (at 203.962 80.01 90) (effects (font (size 1.27 1.27)) (hide yes)))
  (property "Datasheet" "~" (at 205.74 80.01 0) (effects (font (size 1.27 1.27)) (hide yes)))
  (property "Description" "Resistor" (at 205.74 80.01 0) (effects (font (size 1.27 1.27)) (hide yes)))
  (pin "2")
  (pin "1"))
 (symbol
  (lib_id "modules:TP4056 battery charger module")
  (at 69.85 78.74 0)
  (unit 1)
  (exclude_from_sim no)
  (in_bom yes)
  (on_board yes)
  (dnp no)
  (fields_autoplaced yes)
  (property "Reference" "U3" (at 69.85 71.12 0) (effects (font (size 1.27 1.27))))
  (property "Value" "TP4056 battery charger module" (at 69.85 73.66 0) (effects (font (size 1.27 1.27))))
  (property "Footprint" "" (at 67.31 76.2 0) (effects (font (size 1.27 1.27)) (hide yes)))
  (property "Datasheet" "" (at 83.82 68.58 0) (effects (font (size 1.27 1.27)) (hide yes)))
  (property "Description" "" (at 70.104 93.726 0) (effects (font (size 1.27 1.27)) (hide yes)))
  (pin "2")
  (pin "1")
  (pin "5")
  (pin "3")
  (pin "4"))
 (sheet_instances
  (path ""
   (page "1"))))
